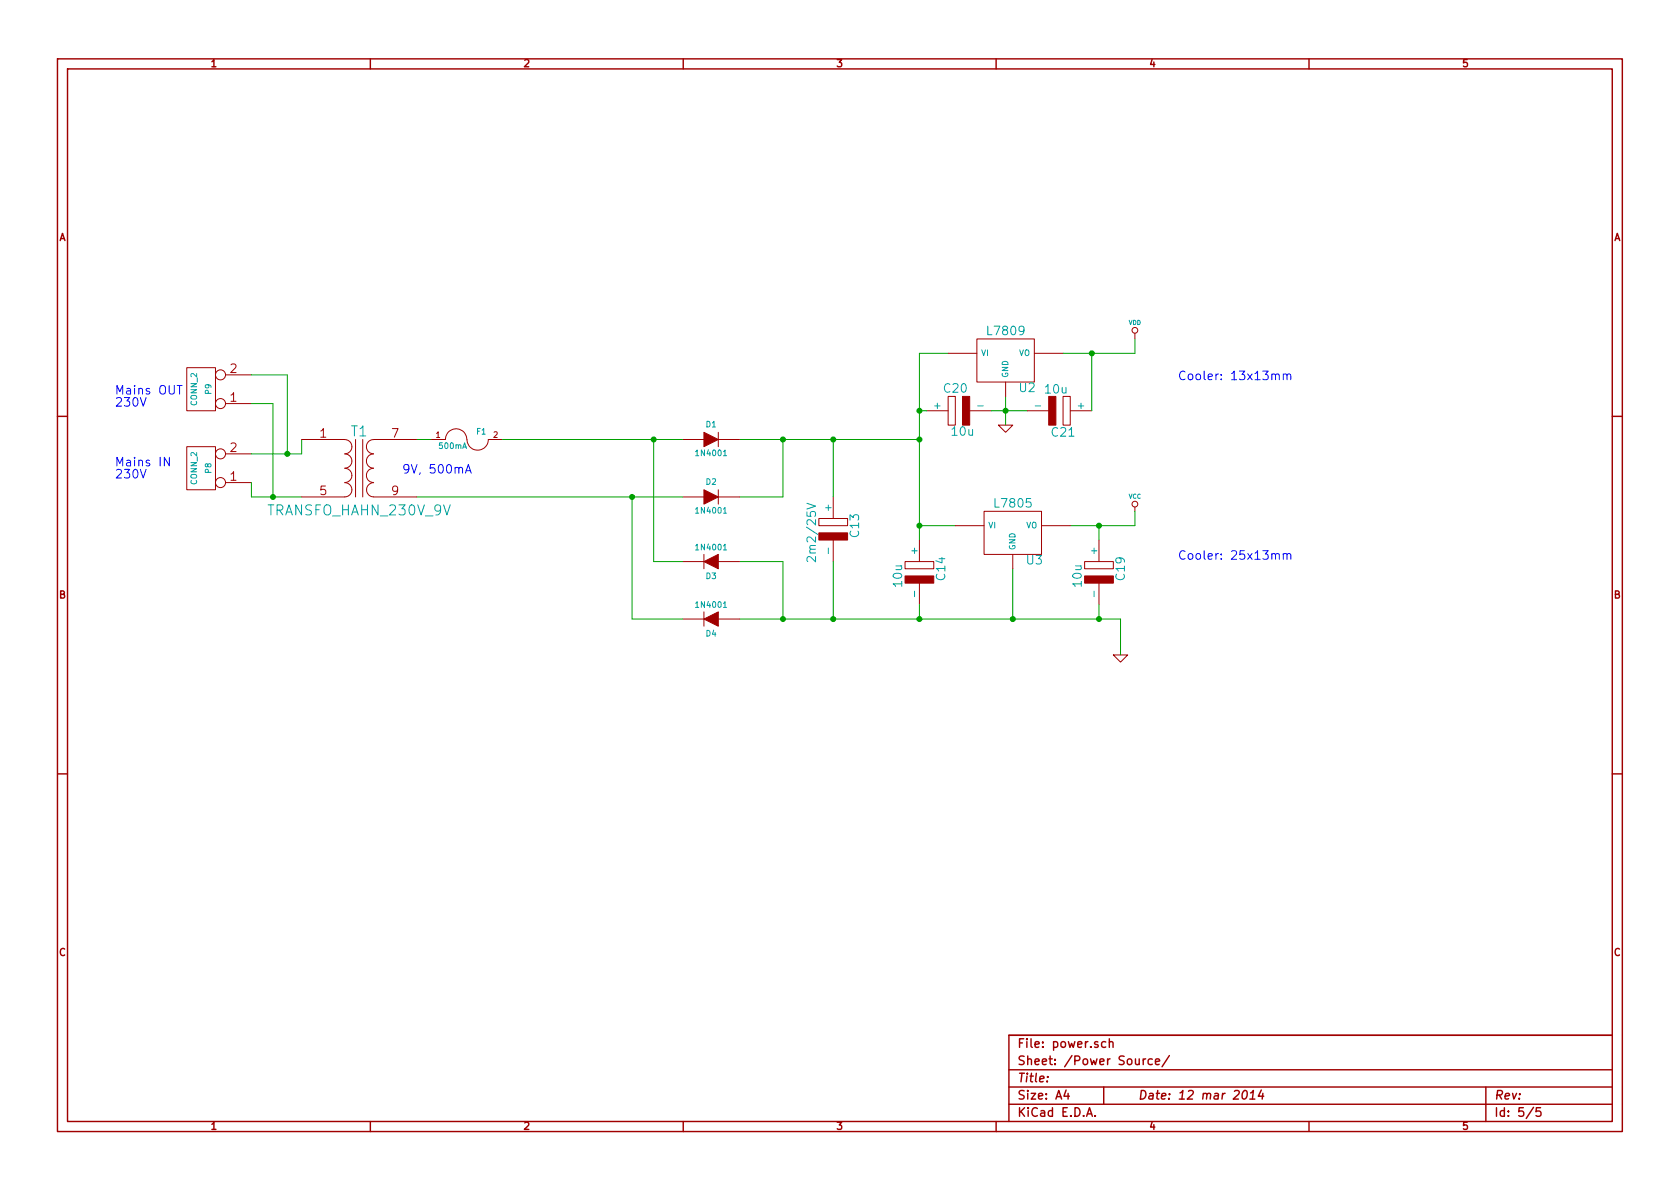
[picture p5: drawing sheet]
EESchema Schematic File Version 2
LIBS:power
LIBS:device
LIBS:transistors
LIBS:conn
LIBS:linear
LIBS:regul
LIBS:74xx
LIBS:cmos4000
LIBS:adc-dac
LIBS:memory
LIBS:xilinx
LIBS:special
LIBS:microcontrollers
LIBS:dsp
LIBS:microchip
LIBS:analog_switches
LIBS:motorola
LIBS:texas
LIBS:intel
LIBS:audio
LIBS:interface
LIBS:digital-audio
LIBS:philips
LIBS:display
LIBS:cypress
LIBS:siliconi
LIBS:opto
LIBS:atmel
LIBS:contrib
LIBS:valves
LIBS:le33cz
LIBS:sdcard
LIBS:cpol
LIBS:rb_pack4
LIBS:tda7233
LIBS:reguls
LIBS:transfo_hahn_230v_9v
LIBS:rcmainboard-cache
EELAYER 27 0
EELAYER END
$Descr A4 11693 8268
encoding utf-8
Sheet 5 5
Title ""
Date "12 mar 2014"
Rev ""
Comp ""
Comment1 ""
Comment2 ""
Comment3 ""
Comment4 ""
$EndDescr
$Comp
L FUSE F1
U 1 1
P 3250 3050
F 0 "F1" H 3350 3100 40  0000 C CNN
F 1 "500mA" H 3150 3000 40  0000 C CNN
F 2 "Fuseholder5x20_horiz_SemiClosed_Casing10x25mm_RevA_Date25Jul2010" H 3600 3800 60  0001 C CNN
F 3 "~" H 3250 3050 60  0000 C CNN
	1    3250 3050
	1    0    0    -1  
$EndComp
$Comp
L DIODE D1
U 1 1
P 4950 3050
F 0 "D1" H 4950 3150 40  0000 C CNN
F 1 "1N4001" H 4950 2950 40  0000 C CNN
F 2 "D5" H 4950 3050 60  0001 C CNN
F 3 "~" H 4950 3050 60  0000 C CNN
	1    4950 3050
	1    0    0    -1  
$EndComp
$Comp
L DIODE D2
U 1 1
P 4950 3450
F 0 "D2" H 4950 3550 40  0000 C CNN
F 1 "1N4001" H 4950 3350 40  0000 C CNN
F 2 "D5" H 4950 3450 60  0001 C CNN
F 3 "~" H 4950 3450 60  0000 C CNN
	1    4950 3450
	1    0    0    -1  
$EndComp
Wire Wire Line
	3500 3050 4750 3050
Wire Wire Line
	2900 3450 4750 3450
Wire Wire Line
	5150 3450 5450 3450
Wire Wire Line
	5450 3450 5450 3050
$Comp
L DIODE D3
U 1 1
P 4950 3900
F 0 "D3" H 4950 4000 40  0000 C CNN
F 1 "1N4001" H 4950 3800 40  0000 C CNN
F 2 "D5" H 4950 3900 60  0001 C CNN
F 3 "~" H 4950 3900 60  0000 C CNN
	1    4950 3900
	-1   0    0    1   
$EndComp
$Comp
L DIODE D4
U 1 1
P 4950 4300
F 0 "D4" H 4950 4400 40  0000 C CNN
F 1 "1N4001" H 4950 4200 40  0000 C CNN
F 2 "D5" H 4950 4300 60  0001 C CNN
F 3 "~" H 4950 4300 60  0000 C CNN
	1    4950 4300
	-1   0    0    1   
$EndComp
Wire Wire Line
	4750 3900 4550 3900
Wire Wire Line
	4550 3900 4550 3050
Connection ~ 4550 3050
Wire Wire Line
	4750 4300 4400 4300
Wire Wire Line
	4400 4300 4400 3450
Connection ~ 4400 3450
Wire Wire Line
	5150 3900 5450 3900
Wire Wire Line
	5450 3900 5450 4300
Wire Wire Line
	5150 4300 7800 4300
Connection ~ 5450 3050
$Comp
L GND #PWR036
U 1 1
P 7800 4550
F 0 "#PWR036" H 7800 4550 30  0001 C CNN
F 1 "GND" H 7800 4480 30  0001 C CNN
F 2 "" H 7800 4550 60  0000 C CNN
F 3 "" H 7800 4550 60  0000 C CNN
	1    7800 4550
	1    0    0    -1  
$EndComp
Wire Wire Line
	7800 4300 7800 4550
Connection ~ 5450 4300
$Comp
L CPOL C13
U 1 1
P 5800 3700
F 0 "C13" H 5750 3850 60  0000 C CNN
F 1 "2m2/25V" H 5800 3550 60  0000 C CNN
F 2 "CAP_8_16MM" H 5800 3700 60  0001 C CNN
F 3 "" H 5800 3700 60  0000 C CNN
	1    5800 3700
	0    1    1    0   
$EndComp
Wire Wire Line
	5800 3050 5800 3450
Connection ~ 5800 3050
Wire Wire Line
	5800 3900 5800 4300
Connection ~ 5800 4300
Wire Wire Line
	7050 3950 7050 4300
Connection ~ 7050 4300
Wire Wire Line
	6400 3650 6650 3650
Wire Wire Line
	6400 2450 6400 3750
Connection ~ 6400 3050
Wire Wire Line
	7450 3650 7900 3650
$Comp
L VCC #PWR037
U 1 1
P 7900 3550
F 0 "#PWR037" H 7900 3650 30  0001 C CNN
F 1 "VCC" H 7900 3650 30  0000 C CNN
F 2 "" H 7900 3550 60  0000 C CNN
F 3 "" H 7900 3550 60  0000 C CNN
	1    7900 3550
	1    0    0    -1  
$EndComp
Wire Wire Line
	7900 3650 7900 3550
$Comp
L VDD #PWR038
U 1 1
P 7900 2350
F 0 "#PWR038" H 7900 2450 30  0001 C CNN
F 1 "VDD" H 7900 2460 30  0000 C CNN
F 2 "" H 7900 2350 60  0000 C CNN
F 3 "" H 7900 2350 60  0000 C CNN
	1    7900 2350
	1    0    0    -1  
$EndComp
$Comp
L CPOL C14
U 1 1
P 6400 4000
F 0 "C14" H 6350 4150 60  0000 C CNN
F 1 "10u" H 6400 3850 60  0000 C CNN
F 2 "C1V5" H 6400 4000 60  0001 C CNN
F 3 "" H 6400 4000 60  0000 C CNN
	1    6400 4000
	0    1    1    0   
$EndComp
Connection ~ 6400 3650
Wire Wire Line
	6400 4200 6400 4300
Connection ~ 6400 4300
$Comp
L CPOL C19
U 1 1
P 7650 4000
F 0 "C19" H 7600 4150 60  0000 C CNN
F 1 "10u" H 7650 3850 60  0000 C CNN
F 2 "C1V5" H 7650 4000 60  0001 C CNN
F 3 "" H 7650 4000 60  0000 C CNN
	1    7650 4000
	0    1    1    0   
$EndComp
Wire Wire Line
	7650 4200 7650 4300
Connection ~ 7650 4300
Wire Wire Line
	7650 3750 7650 3650
Connection ~ 7650 3650
Text Notes 2800 3300 0    60   ~ 0
9V, 500mA
$Comp
L CONN_2 P8
U 1 1
P 1400 3250
F 0 "P8" V 1350 3250 40  0000 C CNN
F 1 "CONN_2" V 1450 3250 40  0000 C CNN
F 2 "AK300-2" H 1400 3450 60  0001 C CNN
F 3 "~" H 1400 3250 60  0000 C CNN
	1    1400 3250
	-1   0    0    1   
$EndComp
Wire Wire Line
	1750 3350 1750 3450
$Comp
L CONN_2 P9
U 1 1
P 1400 2700
F 0 "P9" V 1350 2700 40  0000 C CNN
F 1 "CONN_2" V 1450 2700 40  0000 C CNN
F 2 "AK300-2" H 1400 2900 60  0001 C CNN
F 3 "~" H 1400 2700 60  0000 C CNN
	1    1400 2700
	-1   0    0    1   
$EndComp
Wire Wire Line
	6600 2450 6400 2450
Wire Wire Line
	5150 3050 6400 3050
Wire Wire Line
	7900 2450 7900 2350
Wire Wire Line
	7400 2450 7900 2450
$Comp
L GND #PWR039
U 1 1
P 7000 2950
F 0 "#PWR039" H 7000 2950 30  0001 C CNN
F 1 "GND" H 7000 2880 30  0001 C CNN
F 2 "" H 7000 2950 60  0000 C CNN
F 3 "" H 7000 2950 60  0000 C CNN
	1    7000 2950
	1    0    0    -1  
$EndComp
Wire Wire Line
	7000 2750 7000 2950
$Comp
L CPOL C20
U 1 1
P 6700 2850
F 0 "C20" H 6650 3000 60  0000 C CNN
F 1 "10u" H 6700 2700 60  0000 C CNN
F 2 "C1V5" H 6700 2850 60  0001 C CNN
F 3 "" H 6700 2850 60  0000 C CNN
	1    6700 2850
	1    0    0    -1  
$EndComp
Wire Wire Line
	6450 2850 6400 2850
Connection ~ 6400 2850
Wire Wire Line
	6900 2850 7150 2850
Connection ~ 7000 2850
$Comp
L CPOL C21
U 1 1
P 7350 2850
F 0 "C21" H 7300 3000 60  0000 C CNN
F 1 "10u" H 7350 2700 60  0000 C CNN
F 2 "C1V5" H 7350 2850 60  0001 C CNN
F 3 "" H 7350 2850 60  0000 C CNN
	1    7350 2850
	-1   0    0    1   
$EndComp
Wire Wire Line
	7600 2850 7600 2450
Connection ~ 7600 2450
$Comp
L L7805 U3
U 1 1
P 7050 3700
F 0 "U3" H 7200 3504 60  0000 C CNN
F 1 "L7805" H 7050 3900 60  0000 C CNN
F 2 "TO220vertical" H 7050 3700 60  0001 C CNN
F 3 "~" H 7050 3700 60  0000 C CNN
	1    7050 3700
	1    0    0    -1  
$EndComp
$Comp
L L7809 U2
U 1 1
P 7000 2500
F 0 "U2" H 7150 2304 60  0000 C CNN
F 1 "L7809" H 7000 2700 60  0000 C CNN
F 2 "TO220vertical" H 7000 2500 60  0001 C CNN
F 3 "~" H 7000 2500 60  0000 C CNN
	1    7000 2500
	1    0    0    -1  
$EndComp
Wire Wire Line
	1750 2800 1900 2800
Wire Wire Line
	1900 2800 1900 3450
Connection ~ 1900 3450
Wire Wire Line
	1750 3450 2100 3450
Wire Wire Line
	1750 3150 2100 3150
Wire Wire Line
	2100 3150 2100 3050
Wire Wire Line
	1750 2600 2000 2600
Wire Wire Line
	2000 2600 2000 3150
Connection ~ 2000 3150
Wire Wire Line
	3000 3050 2900 3050
$Comp
L TRANSFO_HAHN_230V_9V T1
U 1 1
P 2500 3250
F 0 "T1" H 2500 3500 70  0000 C CNN
F 1 "TRANSFO_HAHN_230V_9V" H 2500 2950 70  0000 C CNN
F 2 "TEZ-35x42" H 2500 2800 60  0001 C CNN
F 3 "~" H 2500 3250 60  0000 C CNN
	1    2500 3250
	1    0    0    -1  
$EndComp
Text Notes 800  3250 0    60   ~ 0
Mains IN\n230V
Text Notes 800  2750 0    60   ~ 0
Mains OUT\n230V
Text Notes 8200 3900 0    60   ~ 0
Cooler: 25x13mm
Text Notes 8200 2650 0    60   ~ 0
Cooler: 13x13mm
$EndSCHEMATC
